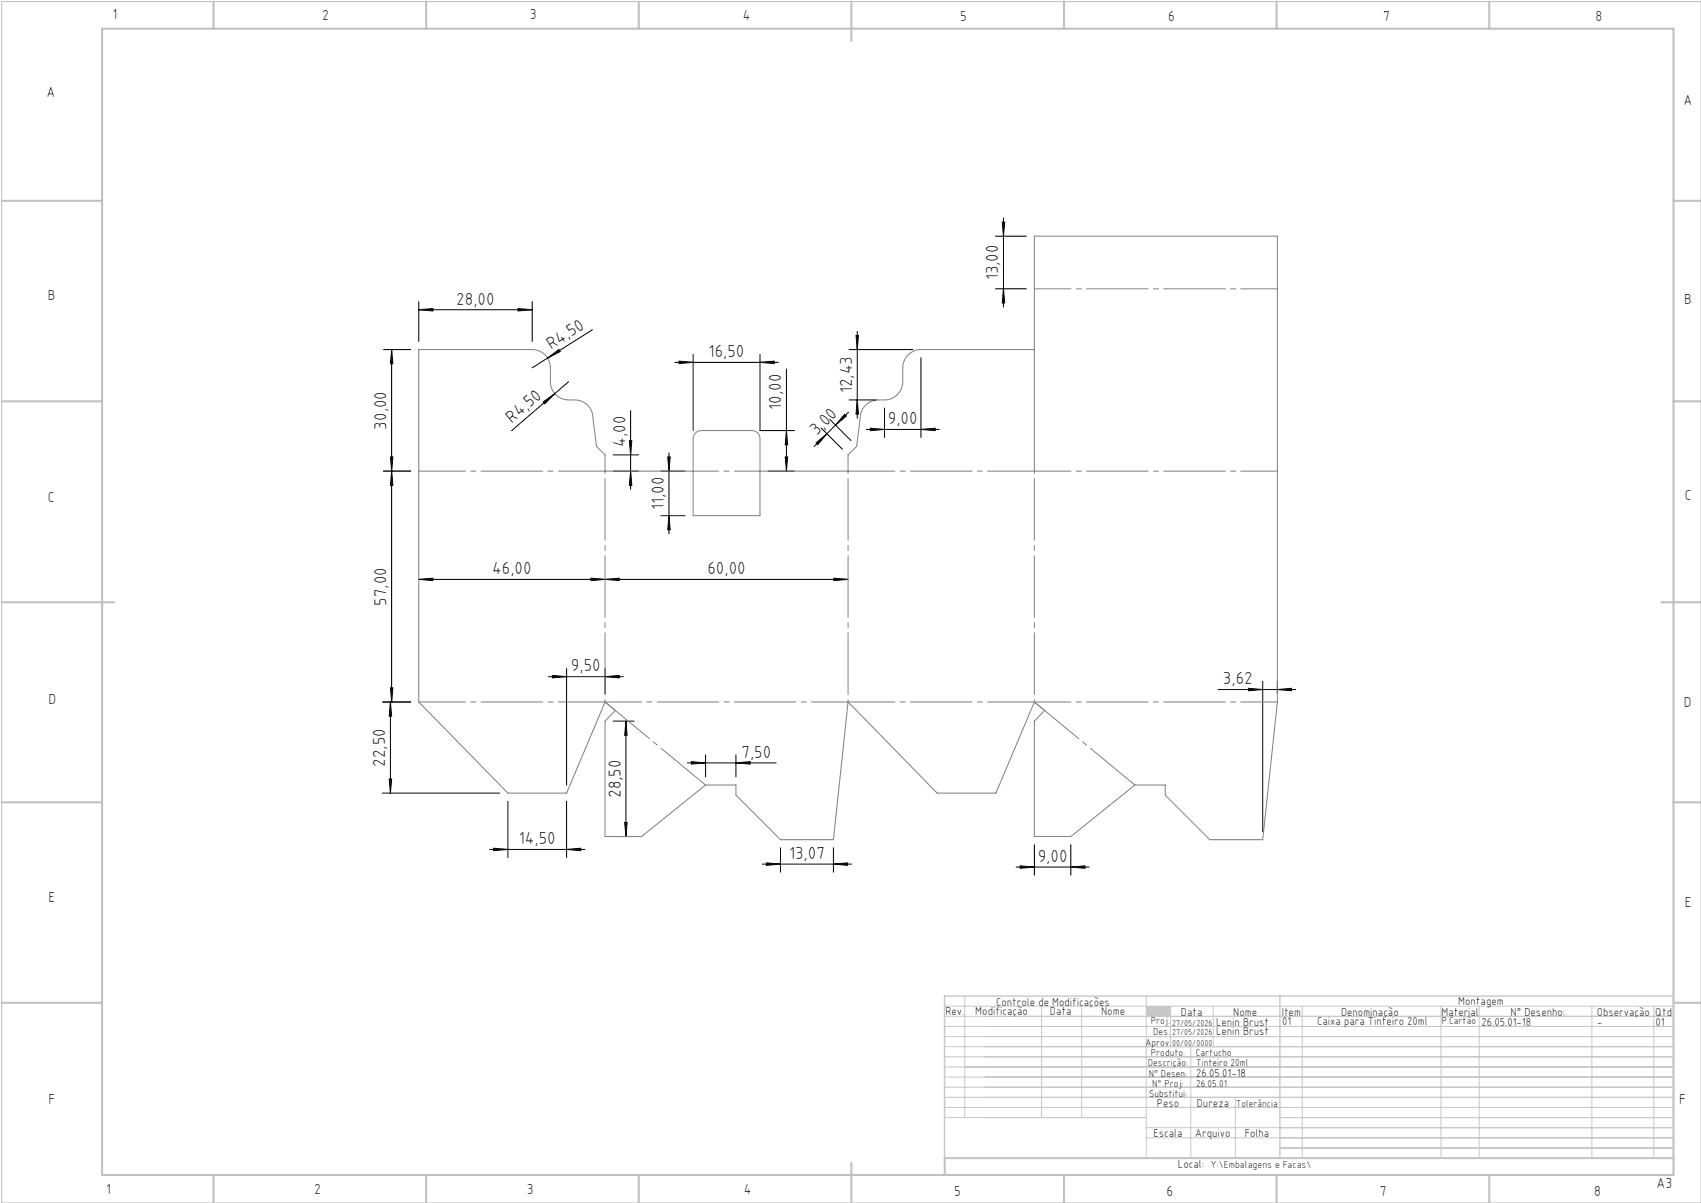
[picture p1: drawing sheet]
<svg xmlns="http://www.w3.org/2000/svg" width="420mm" height="297mm" viewBox="0 0 420 297" stroke-linecap="round" stroke-linejoin="round" font-family="sans-serif">
<path d="M.4 .4h419.6v296.6h-419.6z" fill="none" stroke="#c0c0c0" stroke-width=".25"/>
<g fill="none" stroke="#c0c0c0" stroke-width=".5">
<path d="M25.2 7.1h388v283h-388zM52.7 .4v6.7M105.2 .4v6.7M157.7 .4v6.7M210.2 .4v9.7M262.7 .4v6.7M315.2 .4v6.7M367.7 .4v6.7M.4 49.6h24.8M413.2 49.6h6.8M.4 99.1h24.8M413.2 99.1h6.8"/>
<path d="M.4 148.7h27.8M410.2 148.7h9.8M.4 198.1h24.8M413.2 198.1h6.8M.4 247.6h24.8M413.2 247.6h6.8M52.7 290.1v6.9M105.2 290.1v6.9M157.7 290.1v6.9M210.2 287.1v9.9M262.7 290.1v6.9M315.2 290.1v6.9"/>
<path d="M367.7 290.1v6.9M413.2 285.9h-179.9v4.2"/>
</g>
<g fill="none" stroke="#c3c8d2" stroke-width=".25">
<path d="M233.2 250.9h180M233.2 248.4h180M233.2 253.4h180M233.2 255.9h180M233.2 258.4h180M238.2 245.9v30M257.2 248.4v27.5M267.1 248.4v27.5M283 245.9v40M289 248.4v10M294 258.4v27.5M299.6 248.4v10"/>
<path d="M321.5 248.4v37.5M355.8 248.4v37.5M365.2 248.4v37.5M393.1 248.4v37.5M408.3 248.4v37.5M233.2 260.9h180M233.2 263.4h180M233.2 265.9h180M233.2 268.4h180M233.2 270.9h180M233.2 273.4h180M233.2 275.9h49.8"/>
<path d="M283 278.4h130.2M305 270.9v15M316 275.9h97.2M283 280.9h130.2M316 283.4h97.2"/>
</g>
<path d="M233.2 245.9h180v40h-180zM316 245.9v40" fill="none" stroke="#c3c8d2" stroke-width=".35"/>
<path d="M283 248.4h6v2.5h-6z" fill-rule="evenodd" fill="#c3c8d2"/>
<g fill="none" stroke="#000" stroke-width=".25">
<path d="M245.8 58.3h7.6M247.5 54.8h.6l-.3 3.5zM247.8 53.8v22M103.4 76.5l3.5-.3v.6zM103.4 74.5v9.8M103.4 76.5h28M127.9 76.2l3.5 .3-3.5 .3zM131.4 74.5v9.8M245.8 71.3h7.6M247.8 71.3l.3 3.5h-.6zM94.7 86.3h6.7M96.7 86.3l.3 3.5h-.6z"/>
<path d="M96.7 86.3v87M134.1 99.2l2.9-2-2.5 2.5zM135.2 88.4l2.8-2.1 .3 .5zM140.4 94.2l-14.1 12.1M146.3 81.4l-14.9 9.4M166.7 89.5h25.5M167.7 89.2l3.5 .3-3.5 .3zM171.2 87.5v18.8M187.7 89.5l3.5-.3v.6zM187.7 87.5v18.8h8.5M194.2 91.1v25.2M209.7 86.3h15.7"/>
<path d="M209.7 98.7h6.7M211.4 82.8h.6l-.3 3.5zM211.7 98.7l.3 3.5h-.6zM211.7 81.8v21.4M227.4 88.3v19.7M94.7 116.3h6.7M96.4 112.8h.6l-.3 3.5zM96.7 116.3l.3 3.5h-.6zM151.4 116.3h6.3M151.4 112.3h6.3M155.4 108.8h.6l-.3 3.5zM155.7 116.3l.3 3.5h-.6z"/>
<path d="M155.7 101.4v19.4M163.2 116.3h6M164.9 112.8h.6l-.3 3.5zM165.2 111.8v20M189.7 116.3h6.5M193.9 112.8h.6l-.3 3.5zM194.2 106.3l.3 3.5h-.6zM201.5 109.3l2.7-2.2-2.3 2.7zM202.8 105.7l5.2 5.2M204.9 103.5l5.2 5.3M208.6 102.3l.4 .4-2.7 2.3zM209.5 101.8l-8.5 8.5"/>
<path d="M213.9 106h18M214.9 105.7l3.5 .3-3.5 .3zM218.4 100.7v7.3M227.4 106l3.5-.3v.6zM163.2 127.3h6M165.2 127.3l.3 3.5h-.6zM103.4 143l3.5-.3v.6zM103.4 143h106M145.9 142.7l3.5 .3-3.5 .3zM149.4 143l3.5-.3v.6zM205.9 142.7l3.5 .3-3.5 .3zM94.4 173.3h7"/>
<path d="M96.4 173.3l.3 3.5h-.6zM96.4 173.3v22.5M96.4 169.8h.6l-.3 3.5zM135.4 167.1h18.5M136.4 166.8l3.5 .3-3.5 .3zM139.9 165.1v28.7M149.4 167.1l3.5-.3v.6zM149.4 165.1v6.2M151.4 178h5.1M154.5 178v28.5M154.5 178l.3 3.5h-.6zM300.8 170.2h19.1"/>
<path d="M308.3 169.9l3.5 .3-3.5 .3zM311.8 168.2v37.1M315.4 170.2l3.5-.3v.6zM315.4 168.2v3.1M94.4 195.8h29M96.1 192.3h.6l-.3 3.5zM125.4 197.8v13.9M139.9 197.8v13.9M169.7 188.3h22M170.7 188l3.5 .3-3.5 .3zM174.2 186.3v5.5M181.7 188.3l3.5-.3v.6z"/>
<path d="M181.7 186.3v5.5M120.9 209.7h23.5M121.9 209.4l3.5 .3-3.5 .3zM139.9 209.7l3.5-.3v.6zM151.4 206.5h5.1M154.2 203h.6l-.3 3.5zM188.2 213.3h22.1M189.2 213l3.5 .3-3.5 .3zM192.7 209.3v6M205.8 213.3l3.5-.3v.6zM205.8 209.3v6M250.9 214.1h18"/>
<path d="M251.9 213.8l3.5 .3-3.5 .3zM255.4 208.5v7.6M264.4 214.1l3.5-.3v.6zM264.4 208.5v7.6"/>
</g>
<path d="M255.4 86.3h-28a4.5 4.5 0 0 0-4.5 4.5v3.4a4.5 4.5 0 0 1-4.5 4.5h-1.5a4.5 4.5 0 0 0-4.5 4.5l-.9 7-2.1 2.1v4h-21.7M171.2 116.3h-21.8v-4l-2.1-2.1-.9-7a4.5 4.5 0 0 0-4.5-4.5h-1.5a4.5 4.5 0 0 1-4.5-4.5v-3.4a4.5 4.5 0 0 0-4.5-4.5h-28v87l22 22.5h14.5l9.5-22.5 2.5 2.1-2.5 2.6v28.5h9l15.8-12.7h7.5v2.5l11 11h13.1l3.6-34 22 22.5h14.5l9.5-22.5 2.5 2.1-2.5 2.6v28.5h9l15.8-12.7h7.5v2.5l11 11h13.1l3.6-34v-115h-60v58M171.8 106.8l.7-.4 .7-.1h12.5l1 .3 .6 .5 .4 1.2v19h-16.5v-19l.1-.8z" fill="none" stroke="#808080" stroke-width=".25"/>
<path d="M149.4 116.3v57M255.4 116.3v57M209.4 173.3v-57" fill="none" stroke="#808080" stroke-width=".25" stroke-dasharray="15.2 1.3 1.3 1.3" stroke-dashoffset="-1.8"/>
<path d="M103.4 116.3h46M209.4 116.3h46M149.4 173.3h-46M255.4 173.3h-46" fill="none" stroke="#808080" stroke-width=".25" stroke-dasharray="15.2 1.3 1.3 1.3" stroke-dashoffset="3.7"/>
<path d="M315.4 71.3h-60M315.4 116.3h-60M149.4 173.3h60M255.4 173.3h60" fill="none" stroke="#808080" stroke-width=".25" stroke-dasharray="15.2 1.3 1.3 1.3" stroke-dashoffset="6.2"/>
<path d="M171.2 116.3h16.5" fill="none" stroke="#808080" stroke-width=".25" stroke-dasharray="15.2 1.3 1.3 1.3" stroke-dashoffset="8.9"/>
<path d="M174.2 193.8l-24.8-20.5M280.2 193.8l-24.8-20.5" fill="none" stroke="#808080" stroke-width=".25" stroke-dasharray="15.2 1.3 1.3 1.3" stroke-dashoffset="1.1"/>
<g fill="#000">
<path d="M135.2 88.4l2.8-2.1 .3 .5zM134.1 99.2l2.9-2-2.5 2.5z"/>
<path d="M96.4 112.8h.6l-.3 3.5zM96.7 86.3l.3 3.5h-.6zM211.7 98.7l.3 3.5h-.6zM211.4 82.8h.6l-.3 3.5zM247.8 71.3l.3 3.5h-.6zM247.5 54.8h.6l-.3 3.5z"/>
<path d="M96.7 116.3l.3 3.5h-.6zM96.4 169.8h.6l-.3 3.5zM154.5 178l.3 3.5h-.6zM154.2 203h.6l-.3 3.5zM194.2 106.3l.3 3.5h-.6zM193.9 112.8h.6l-.3 3.5zM164.9 112.8h.6l-.3 3.5zM165.2 127.3l.3 3.5h-.6z"/>
<path d="M155.7 116.3l.3 3.5h-.6zM155.4 108.8h.6l-.3 3.5z"/>
<path d="M201.5 109.3l2.7-2.2-2.3 2.7zM208.6 102.3l.4 .4-2.7 2.3z"/>
<path d="M103.4 143l3.5-.3v.6zM145.9 142.7l3.5 .3-3.5 .3z"/>
<path d="M149.4 143l3.5-.3v.6zM205.9 142.7l3.5 .3-3.5 .3zM103.4 76.5l3.5-.3v.6zM127.9 76.2l3.5 .3-3.5 .3zM214.9 105.7l3.5 .3-3.5 .3zM227.4 106l3.5-.3v.6zM136.4 166.8l3.5 .3-3.5 .3zM149.4 167.1l3.5-.3v.6zM251.9 213.8l3.5 .3-3.5 .3zM264.4 214.1l3.5-.3v.6zM189.2 213l3.5 .3-3.5 .3zM205.8 213.3l3.5-.3v.6zM167.7 89.2l3.5 .3-3.5 .3zM187.7 89.5l3.5-.3v.6z"/>
<path d="M96.4 173.3l.3 3.5h-.6zM96.1 192.3h.6l-.3 3.5z"/>
<path d="M181.7 188.3l3.5-.3v.6zM170.7 188l3.5 .3-3.5 .3zM315.4 170.2l3.5-.3v.6zM308.3 169.9l3.5 .3-3.5 .3z"/>
<path d="M139.9 209.7l3.5-.3v.6zM121.9 209.4l3.5 .3-3.5 .3z"/>
</g>
<g font-size="4.3">
<text x="246.5" y="69.2" transform="rotate(-90 246.5 69.2)">13,00</text>
<text x="112.7" y="75.2">28,00</text>
<text x="136.1" y="86.4" transform="rotate(-32 136.1 86.4)">R4,50</text>
<text x="175" y="88.2">16,50</text>
<text x="192.9" y="101.2" transform="rotate(-90 192.9 101.2)">10,00</text>
<text x="210.4" y="97.1" transform="rotate(-90 210.4 97.1)">12,43</text>
<text x="95.4" y="106" transform="rotate(-90 95.4 106)">30,00</text>
<text x="126.4" y="104.6" transform="rotate(-41 126.4 104.6)">R4,50</text>
<text x="201.7" y="107.7" transform="rotate(-45 201.7 107.7)">3,00</text>
<text x="219.2" y="104.7">9,00</text>
<text x="154.4" y="110.2" transform="rotate(-90 154.4 110.2)">4,00</text>
<text x="163.9" y="125.9" transform="rotate(-90 163.9 125.9)">11,00</text>
<text x="121.5" y="141.8">46,00</text>
<text x="174.7" y="141.8">60,00</text>
<text x="95.4" y="149.5" transform="rotate(-90 95.4 149.5)">57,00</text>
<text x="141" y="165.8">9,50</text>
<text x="302" y="168.9">3,62</text>
<text x="95.1" y="189.3" transform="rotate(-90 95.1 189.3)">22,50</text>
<text x="183.1" y="187.1">7,50</text>
<text x="153.3" y="197" transform="rotate(-90 153.3 197)">28,50</text>
<text x="128.1" y="208.4">14,50</text>
<text x="194.8" y="212">13,07</text>
<text x="256.2" y="212.8">9,00</text>
</g>
<g font-size="3.6">
<text x="27.8" y="4.8">1</text>
<text x="79.5" y="4.9">2</text>
<text x="130.8" y="4.8">3</text>
<text x="183.4" y="4.9">4</text>
<text x="237.1" y="5.1">5</text>
<text x="288.4" y="5.2">6</text>
<text x="341.5" y="5.1">7</text>
<text x="394" y="5.2">8</text>
<text x="11.5" y="24">A</text>
<text x="415.7" y="25.8">A</text>
<text x="11.8" y="74.1">B</text>
<text x="415.8" y="75.1">B</text>
<text x="11.8" y="124">C</text>
<text x="416" y="123.5">C</text>
<text x="12" y="173.7">D</text>
<text x="415.8" y="174.7">D</text>
<text x="12" y="222.6">E</text>
<text x="416" y="223.9">E</text>
<text x="12" y="272.6">F</text>
<text x="414.6" y="272.6">F</text>
<text x="409" y="293.3">A3</text>
<text x="26.2" y="294.8">1</text>
<text x="77.6" y="294.8">2</text>
<text x="130.1" y="294.8">3</text>
<text x="183.7" y="294.7">4</text>
<text x="235.6" y="295.2">5</text>
<text x="288" y="295.2">6</text>
<text x="340.7" y="295.2">7</text>
<text x="393.6" y="295.2">8</text>
</g>
<g font-size="2.9">
<text x="240.8" y="250.6">Modificação</text>
<text x="259.2" y="250.6">Data</text>
<text x="271.9" y="250.6">Nome</text>
<text x="290.9" y="288.4">Local:</text>
</g>
<g font-size="2.8">
<text x="233.4" y="250.6">Rev.</text>
<text x="246" y="248.4">Controle de Modificações</text>
<text x="291.6" y="250.8">Data</text>
<text x="304.5" y="250.8">Nome</text>
<text x="316.5" y="250.9">Item</text>
<text x="331.1" y="250.9">Denominação</text>
<text x="355.9" y="250.9">Material</text>
<text x="360.1" y="248.2">Montagem</text>
<text x="373" y="250.9">N° Desenho:</text>
<text x="394.3" y="250.9">Observação</text>
<text x="408.7" y="250.9">Qtd</text>
<text x="300.3" y="253.3">Lenin Brust</text>
<text x="300.3" y="255.5">Lenin Brust</text>
<text x="316.6" y="253.2">01</text>
<text x="325.2" y="253.2">Caixa para Tinteiro 20ml</text>
<text x="365.8" y="253.3">26.05.01-18</text>
<text x="394.4" y="253.2">-</text>
<text x="408.8" y="253.2">01</text>
<text x="295.4" y="265.9">26.05.01-18</text>
<text x="285.6" y="273.3">Peso</text>
<text x="295.5" y="273.3">Dureza</text>
<text x="284.8" y="280.8">Escala</text>
<text x="295.1" y="280.8">Arquivo</text>
<text x="307.3" y="280.8">Folha</text>
</g>
<g font-size="2.5">
<text x="284.1" y="252.9">Proj.</text>
<text x="284.8" y="255.5">Des.</text>
<text x="356" y="252.9">P.Cartão</text>
<text x="282.8" y="258.3">Aprov.</text>
<text x="283.4" y="263.3">Descrição:</text>
<text x="284.2" y="260.7">Produto:</text>
<text x="295.3" y="260.7">Cartucho</text>
<text x="295.4" y="263.3">Tinteiro 20ml</text>
<text x="283.7" y="265.9">N° Desen:</text>
<text x="284.5" y="268.3">N° Proj:</text>
<text x="295.4" y="268.3">26.05.01</text>
<text x="283.7" y="270.9">Substitui:</text>
<text x="305.2" y="273.3">Tolerância</text>
<text x="298.9" y="288.4">Y:\Embalagens e Facas\</text>
</g>
<g font-size="2.1">
<text x="289.4" y="253.3">27/05/2026</text>
<text x="289.4" y="255.5">27/05/2026</text>
<text x="289.4" y="258.3">00/00/0000</text>
</g>
</svg>
